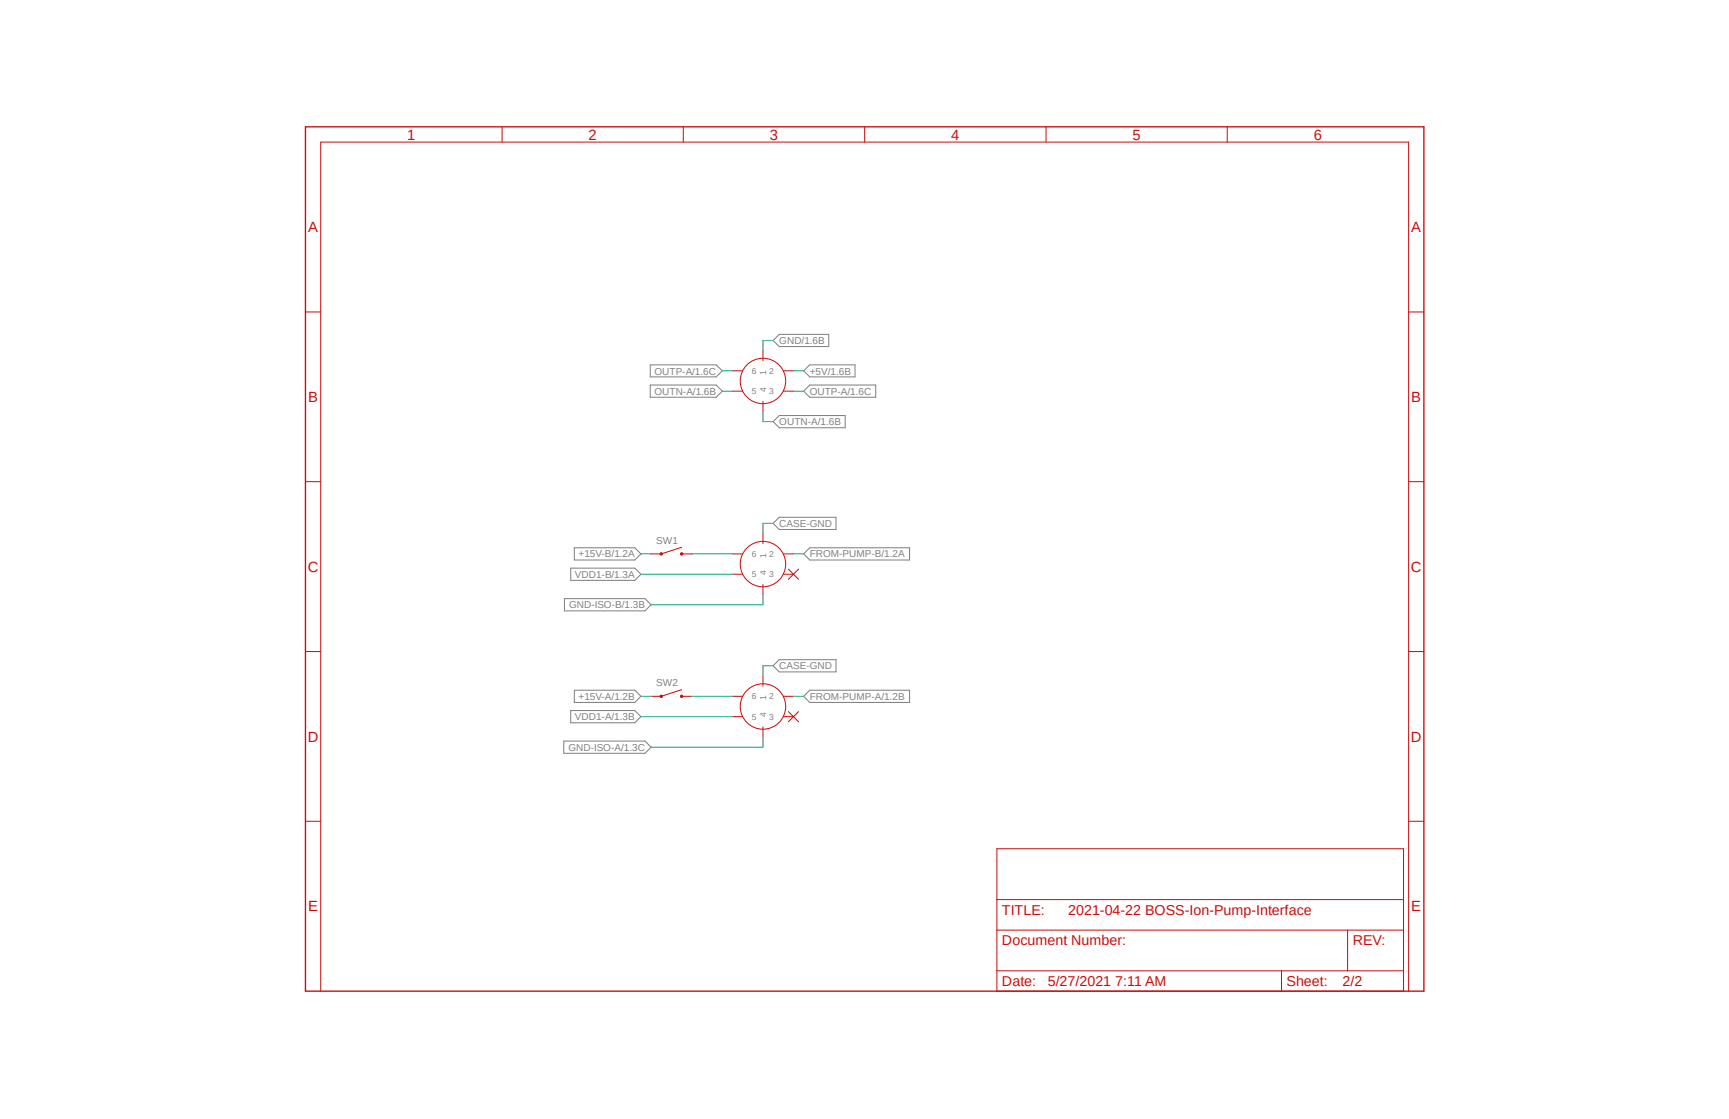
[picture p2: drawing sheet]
<svg xmlns="http://www.w3.org/2000/svg" width="432mm" height="279mm" viewBox="0 0 432 279" stroke-linecap="round" stroke-linejoin="round" font-family="sans-serif">
<path d="M75.8 31.3l280.2 216.7M356 31.3l-280.2 216.7" fill="none" stroke="#fff" stroke-width=".25"/>
<g fill="none" stroke="#808080" stroke-width=".25">
<path d="M162.4 91.1h16.5l1.5 1.5-1.5 1.5h-16.5zM162.4 96.1h16.5l1.5 1.6-1.5 1.5h-16.5zM193.1 85l1.5-1.5h12.4v3h-12.4zM200.7 97.7l1.5-1.6h16.5v3.1h-16.5zM200.7 92.6l1.5-1.5h11.3v3h-11.3zM193.1 105.3l1.5-1.5h16.5v3h-16.5zM143.4 136.8h15.1l1.6 1.5-1.6 1.5h-15.1zM193.1 130.7l1.5-1.5h14.2v3h-14.2zM200.7 138.3l1.5-1.5h25v3h-25zM141 149.5h20.1l1.5 1.5-1.5 1.5h-20.1zM142.5 141.9h16l1.6 1.5-1.6 1.5h-16zM142.5 177.4h16l1.6 1.5-1.6 1.6h-16z"/>
<path d="M143.4 172.3h15.1l1.6 1.6-1.6 1.5h-15.1zM193.1 166.2l1.5-1.5h14.2v3.1h-14.2zM200.7 173.9l1.5-1.6h25v3.1h-25zM140.8 185h20.3l1.5 1.6-1.5 1.5h-20.3z"/>
</g>
<g fill="none" stroke="#c90d0c" stroke-width=".25">
<path d="M170.2 136.7l-5.1 1.6M182.9 138.3h2.6M190.5 133.2v2.6M195.6 138.3h2.6M182.9 143.4h2.6M190.5 145.9v2.6M195.6 143.4h2.6M182.9 173.9h2.6M182.9 178.9h2.6M190.5 168.8v2.5M195.6 173.9h2.6M195.6 178.9h2.6"/>
<path d="M190.5 181.5v2.5"/>
<circle cx="190.5" cy="140.8" r="5.7"/>
<circle cx="190.5" cy="176.4" r="5.7"/>
</g>
<circle cx="165.1" cy="138.3" r=".3" fill="#c90d0c"/>
<circle cx="165.1" cy="138.3" r=".3" fill="none" stroke="#c90d0c" stroke-width=".25"/>
<circle cx="170.2" cy="138.3" r=".3" fill="#c90d0c"/>
<g fill="none" stroke="#c90d0c" stroke-width=".25">
<path d="M162.6 138.3h2.5M170.2 138.3h2.6M170.2 172.2l-5.1 1.7"/>
<circle cx="170.2" cy="138.3" r=".3"/>
</g>
<circle cx="165.1" cy="173.9" r=".3" fill="#c90d0c"/>
<circle cx="165.1" cy="173.9" r=".3" fill="none" stroke="#c90d0c" stroke-width=".25"/>
<circle cx="170.2" cy="173.9" r=".3" fill="#c90d0c"/>
<g fill="none" stroke="#c90d0c" stroke-width=".25">
<path d="M125.4 31.7v3.8M170.6 31.7v3.8M215.9 31.7v3.8M261.2 31.7v3.8M306.5 31.7v3.8M76.3 77.9h3.8M351.8 77.9h3.8M182.9 92.6h2.6M182.9 97.7h2.6M190.5 87.5v2.6M195.6 92.6h2.6M195.6 97.7h2.6"/>
<path d="M190.5 100.2v2.5M76.3 120.3h3.8M351.8 120.3h3.8M196.9 142.1l2.5 2.6M199.4 142.1l-2.5 2.6M76.3 162.7h3.8M162.6 173.9h2.5M170.2 173.9h2.6M196.9 177.7l2.5 2.5M199.4 177.7l-2.5 2.5M351.8 162.7h3.8M76.3 205.1h3.8"/>
<path d="M249 211.9h101.5v35.6h-101.5zM351.8 205.1h3.8M249 232.2h101.5M249 224.6h101.5M336.5 232.2v10.2M80.1 247.5v-212h271.7v212M249 242.4h101.5M320 242.4v5.1"/>
<circle cx="190.5" cy="95.1" r="5.7"/>
<circle cx="170.2" cy="173.9" r=".3"/>
</g>
<path d="M76.3 31.7h279.3v215.8h-279.3z" fill="none" stroke="#c90d0c" stroke-width=".34"/>
<g fill="none" stroke="#0dab76" stroke-width=".25">
<path d="M180.4 92.6h2.5M180.4 97.7h2.5M193.1 85h-2.6v2.5M198.2 92.6h2.5M198.2 97.7h2.5M190.5 102.7v2.6h2.6M160.1 138.3h2.5M172.8 138.3h10.1M193.1 130.7h-2.6v2.5M198.2 138.3h2.5M160.1 143.4h22.8M190.5 148.5v2.5h-27.9"/>
<path d="M160.1 173.9h2.5M160.1 178.9h22.8M172.8 173.9h10.1M193.1 166.2h-2.6v2.6M198.2 173.9h2.5M190.5 184v2.6h-27.9"/>
</g>
<g font-size="3.7" fill="#c90d0c">
<text x="101.7" y="34.9">1</text>
<text x="147" y="34.9">2</text>
<text x="192.3" y="34.9">3</text>
<text x="237.6" y="34.9">4</text>
<text x="282.8" y="34.9">5</text>
<text x="328.1" y="34.9">6</text>
<text x="77" y="58">A</text>
<text x="352.5" y="58">A</text>
<text x="77" y="100.4">B</text>
<text x="352.5" y="100.4">B</text>
<text x="76.9" y="142.8">C</text>
<text x="352.4" y="142.8">C</text>
<text x="76.9" y="185.2">D</text>
<text x="352.4" y="185.2">D</text>
<text x="77" y="227.6">E</text>
<text x="352.5" y="227.6">E</text>
</g>
<g font-size="3.6" fill="#c90d0c">
<text x="250.2" y="228.4">TITLE:</text>
<text x="266.7" y="228.4">2021-04-22 BOSS-Ion-Pump-Interface</text>
<text x="250.2" y="236.1">Document Number:</text>
<text x="337.8" y="236.1">REV:</text>
<text x="250.2" y="246.2">Date:</text>
<text x="261.7" y="246.2">5/27/2021 7:11 AM</text>
<text x="321.3" y="246.2">Sheet:</text>
<text x="335.3" y="246.2">2/2</text>
</g>
<g font-size="2.5" fill="#808080">
<text x="194.6" y="85.9">GND/1.6B</text>
<text x="163.5" y="93.5">OUTP-A/1.6C</text>
<text x="202.2" y="93.5">+5V/1.6B</text>
<text x="163.5" y="98.6">OUTN-A/1.6B</text>
<text x="202.2" y="98.6">OUTP-A/1.6C</text>
<text x="194.6" y="106.2">OUTN-A/1.6B</text>
<text x="194.6" y="131.6">CASE-GND</text>
<text x="163.9" y="135.8">SW1</text>
<text x="144.5" y="139.2">+15V-B/1.2A</text>
<text x="202.2" y="139.2">FROM-PUMP-B/1.2A</text>
<text x="143.6" y="144.3">VDD1-B/1.3A</text>
<text x="142.1" y="151.9">GND-ISO-B/1.3B</text>
<text x="194.6" y="167.1">CASE-GND</text>
<text x="163.9" y="171.3">SW2</text>
<text x="143.6" y="179.8">VDD1-A/1.3B</text>
<text x="144.5" y="174.8">+15V-A/1.2B</text>
<text x="202.2" y="174.8">FROM-PUMP-A/1.2B</text>
<text x="141.9" y="187.5">GND-ISO-A/1.3C</text>
</g>
<g font-size="2.1" fill="#808080">
<text x="187.8" y="93.4">6</text>
<text x="191.3" y="93.6" transform="rotate(-90 191.3 93.6)">1</text>
<text x="192.1" y="93.4">2</text>
<text x="187.8" y="98.4">5</text>
<text x="191.3" y="97.9" transform="rotate(-90 191.3 97.9)">4</text>
<text x="192.1" y="98.4">3</text>
<text x="187.8" y="139.1">6</text>
<text x="191.3" y="143.6" transform="rotate(-90 191.3 143.6)">4</text>
<text x="191.3" y="139.3" transform="rotate(-90 191.3 139.3)">1</text>
<text x="192.1" y="139.1">2</text>
<text x="187.8" y="144.1">5</text>
<text x="192.1" y="144.1">3</text>
<text x="187.8" y="179.7">5</text>
<text x="187.8" y="174.6">6</text>
<text x="191.3" y="179.1" transform="rotate(-90 191.3 179.1)">4</text>
<text x="191.3" y="174.8" transform="rotate(-90 191.3 174.8)">1</text>
<text x="192.1" y="174.6">2</text>
<text x="192.1" y="179.7">3</text>
</g>
</svg>
